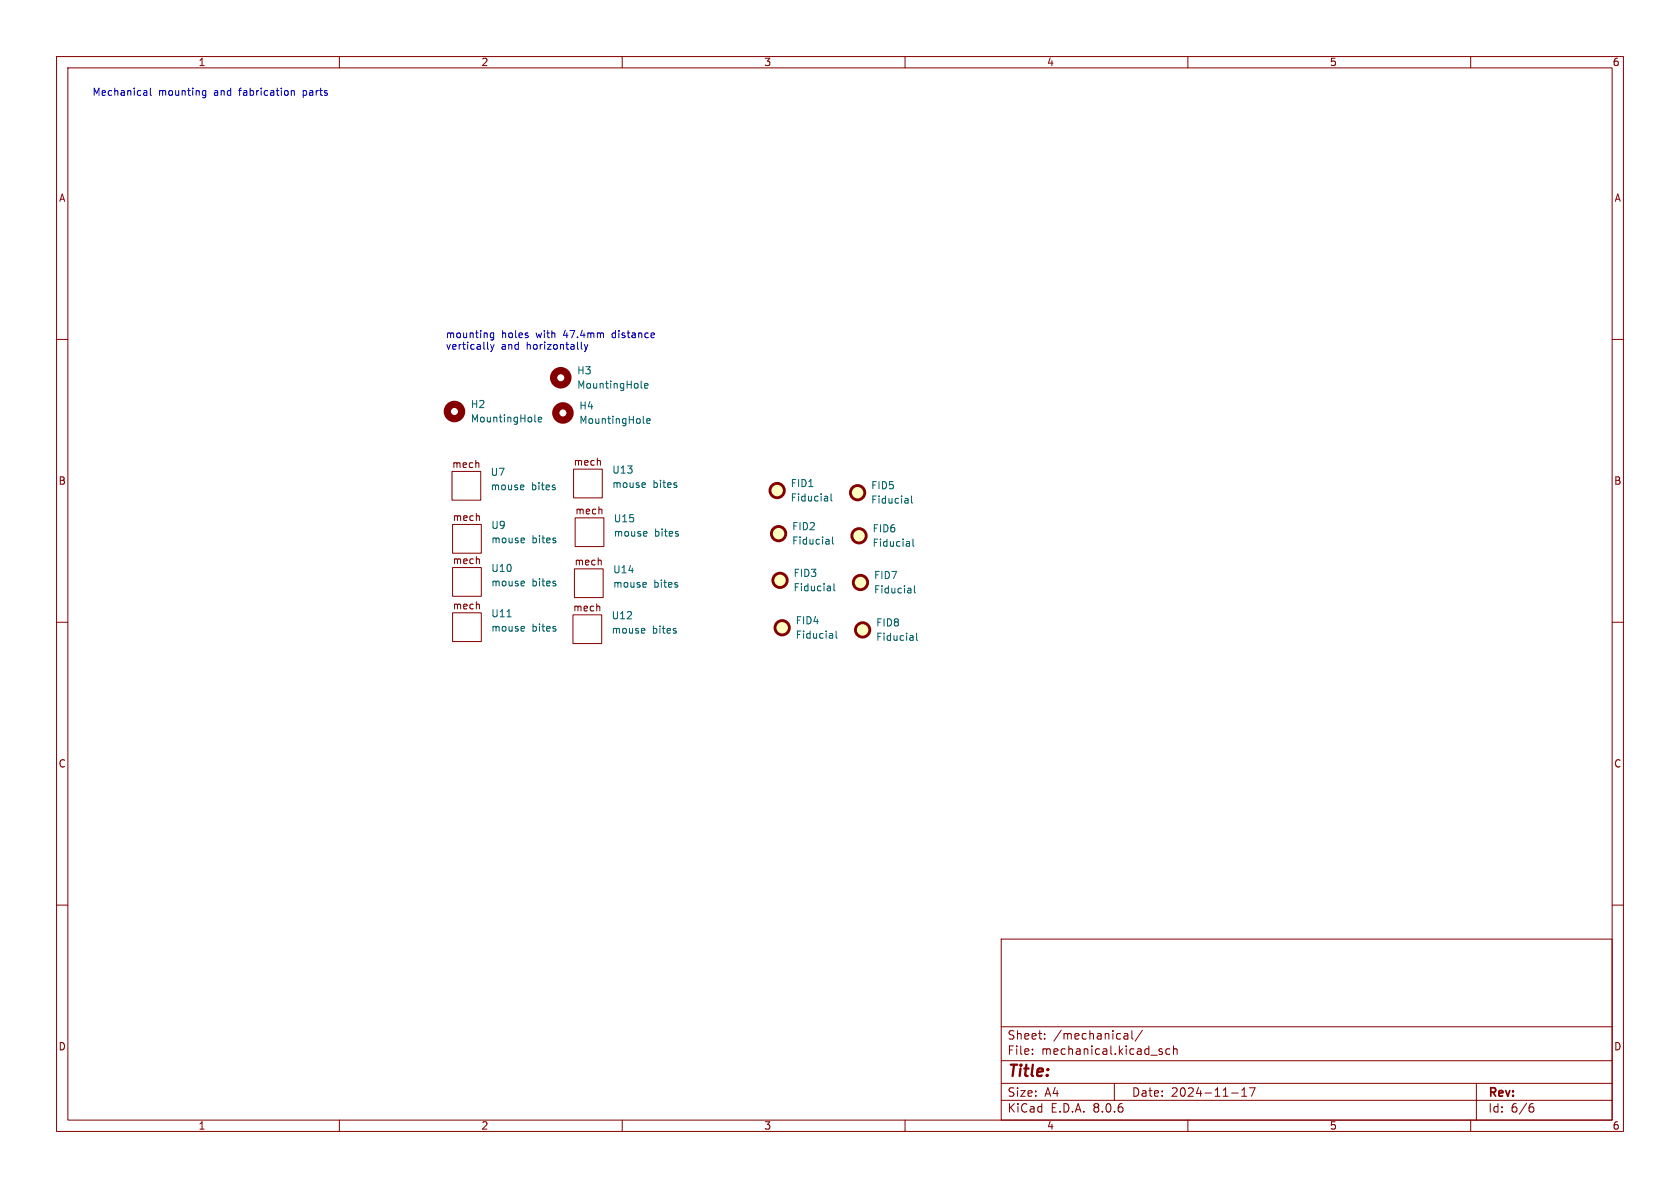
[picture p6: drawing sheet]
<svg xmlns="http://www.w3.org/2000/svg" width="297mm" height="210mm" viewBox="0 0 297 210" stroke-linecap="round" stroke-linejoin="round" font-family="sans-serif">
<g fill="none" stroke="#840000" stroke-width=".18">
<path d="M10 10h277v190h-277zM12 12h273v186h-273zM60 10v2M110 10v2M160 10v2M210 10v2M260 10v2M10 60h2M285 60h2M79.9 83.3h5.1v5.1h-5.1zM80 92.7h5.1v5.1h-5.1zM101.4 82.9h5.1v5.1h-5.1z"/>
<path d="M101.7 91.5h5.1v5.1h-5.1zM10 110h2M80 108.3h5.1v5.1h-5.1zM80 100.3h5.1v5.1h-5.1zM101.3 108.7h5.1v5.1h-5.1zM101.5 100.6h5.1v5h-5.1zM285 110h2M10 160h2M285 160h2M177 166h108v32h-108zM60 198v2M110 198v2"/>
<path d="M160 198v2M177 194.5h108M177 191.5h108M177 187.5h108M177 181.5h108M182.5 186.3v.1M182.5 185.5v.1M184.7 183.6v.1M184.7 182.8v.1M197 191.5v3M198.7 183.5l.2 .2 .5-.1M198.7 182.8h.6l.1 .9"/>
<path d="M199.4 183.1h-.5l-.2 .2M200.1 182.2v1.3l.2 .2M202 182.1l-1.3 2M205.1 185.9l.4 .1v.2l-.2 .2h-.3M205.1 185.4l.4 .1M206.8 185.5l-.4-.1-.3 .3v.4l.1 .2h.6M207.5 185.5l.2-.1 .3 .1 .1 .9M207.5 184.9v1.5M210 198v2M217.7 193.2h1.2M219.5 193.8h.9M219.5 192.7l.5-.4v1.5"/>
<path d="M220.9 192.3h1l-.7 1.5M260 198v2M261 191.5v6.5M270.6 195.7h.3l.3 .3-.1 .5-.5 .1M271 195.1l-.4 .1"/>
</g>
<g fill="#ffffc2" stroke="#ffffc2" stroke-width=".18">
<circle cx="137.9" cy="102.6" r="1.27"/>
<circle cx="152.5" cy="111.4" r="1.27"/>
<circle cx="152.1" cy="103" r="1.27"/>
<circle cx="137.6" cy="94.3" r="1.27"/>
<circle cx="138.3" cy="111" r="1.27"/>
<circle cx="151.6" cy="87.1" r="1.27"/>
<circle cx="151.9" cy="94.7" r="1.27"/>
<circle cx="137.4" cy="86.7" r="1.27"/>
</g>
<g fill="none" stroke="#840000" stroke-width=".51">
<circle cx="137.4" cy="86.7" r="1.27"/>
<circle cx="137.6" cy="94.3" r="1.27"/>
<circle cx="151.6" cy="87.1" r="1.27"/>
<circle cx="151.9" cy="94.7" r="1.27"/>
<circle cx="137.9" cy="102.6" r="1.27"/>
<circle cx="138.3" cy="111" r="1.27"/>
<circle cx="152.1" cy="103" r="1.27"/>
<circle cx="152.5" cy="111.4" r="1.27"/>
</g>
<g fill="none" stroke="#006464" stroke-width=".18">
<path d="M94.6 74.4l.1 .2M95.2 74.2l.6-.1-.1-.3-.4-.1-.1 .2v.6h.5M113.4 68.4l.1 .2M113.7 74.7l.2 .1M114 68.2l.6-.1-.1-.3h-.4l-.1 .2v.6h.5M114.3 74.4l.6-.1v-.2l-.4-.1-.2 .2 .1 .6h.5M92.4 85.7l.2 .3-.6 .2M92.5 95.1l.2 .3-.6 .1M92.6 86.5l-.2 .1M92.7 95.9l-.2 .1M113.9 85.3l.2 .3-.6 .2M114 86.1l-.1 .1"/>
<path d="M114.2 93.9l.2 .3-.6 .2M114.3 94.7l-.1 .1M146.3 87.8v.8M146.3 88.5l-.1 .1M146.3 88l-.1 .1M146.5 95.4l.1 .8M146.6 96.1l-.1 .1M146.6 95.6l-.1 .1M146.9 87.3v1.1l.2 .2M147.2 94.9v1.1l.2 .2M160.5 88.2v.7M160.5 88.9h-.1"/>
<path d="M160.5 88.4l-.1 .1M160.7 95.8l.1 .8M160.8 96.5l-.1 .1M160.8 96l-.1 .1M161.1 87.7v1.1l.2 .1M161.4 95.3v1.1l.2 .2M89.6 109h.8M92.5 110.7l.2 .3-.6 .2M92.5 102.7l.2 .3-.6 .2M92.7 111.5l-.2 .1M92.7 103.5l-.2 .1M113.8 111.1l.2 .3-.6 .1"/>
<path d="M113.9 111.9h-.1M114.1 103l.2 .3-.6 .1M114.2 103.7l-.1 .1M146.8 103.7v.7M146.8 104.4h-.1M146.8 103.9l-.1 .1M147.1 112l.1 .8M147.2 112.8h-.1M147.2 112.3h-.1M147.4 103.2v1.1l.2 .1M147.8 111.6v1l.2 .2M161 104v.8"/>
<path d="M161 104.8h-.1M161 104.3h-.1M161.4 112.4v.8M161.4 113.1l-.1 .1M161.4 112.7h-.1M161.7 103.6v1l.1 .2M162 111.9v1.1l.2 .2"/>
</g>
<g fill="none" stroke="#840000" stroke-width="1.3">
<circle cx="80.3" cy="72.7" r="1.27"/>
<circle cx="99.1" cy="66.8" r="1.27"/>
<circle cx="99.5" cy="73" r="1.27"/>
</g>
<g fill="none" stroke="#0000c2" stroke-width=".18">
<path d="M25.5 16h.3l.2 .2v.7M26 16.8l-.5 .1M26 16.3l-.5 .1M26.6 15.6v1.1l.2 .2M35.8 16.6l.2 .3 .4-.1M36.4 16.1l-.4-.1-.2 .3M36.4 16v1l-.3 .3-.3-.1M51.5 16.1l.2-.1 .3 .1v.8M51.5 16v.9M87.3 58.8v1.1l-.3 .2h-.3M87.3 58.9l-.4-.1-.2 .3 .1 .5h.5M86.2 61.6l.2 .1"/>
<path d="M86.7 60.9l.3 .8M87 61.7l-.3 .5M87.3 60.9l-.3 .8M102.8 60.5v1.1l.1 .1M103.3 60.9l.3 .8M103.6 61.7l-.3 .5M103.9 60.9l-.3 .8"/>
</g>
<text font-size="2.8" fill="#840000" x="178" y="190.9">Title:</text>
<g font-size="2.1" fill="#840000">
<text x="178" y="184">Sheet:</text>
<text x="186.2" y="184">/mechanical/</text>
<text x="178" y="186.7">File:</text>
<text x="184.1" y="186.7">mechanical.kicad_sch</text>
<text x="178" y="196.9">KiCad</text>
<text x="178" y="194.1">Size:</text>
<text x="184.7" y="194.1">A4</text>
<text x="185.7" y="196.9">E.D.A.</text>
<text x="193.3" y="196.9">8.0.6</text>
<text x="200" y="194.1">Date:</text>
<text x="207" y="194.1">2024-11-17</text>
<text x="263" y="194.3">Rev:</text>
<text x="263" y="196.9">Id:</text>
<text x="267.1" y="196.9">6/6</text>
</g>
<g font-size="1.8" fill="#840000">
<text x="35" y="11.9">1</text>
<text x="85" y="11.9">2</text>
<text x="135" y="11.9">3</text>
<text x="185" y="11.9">4</text>
<text x="235" y="11.9">5</text>
<text x="285" y="11.9">6</text>
<text x="10.3" y="35.9">A</text>
<text x="285.3" y="35.9">A</text>
<text x="79.8" y="82.9">mech</text>
<text x="101.3" y="82.5">mech</text>
<text x="10.3" y="85.9">B</text>
<text x="285.3" y="85.9">B</text>
<text x="79.9" y="92.3">mech</text>
<text x="101.6" y="91.1">mech</text>
<text x="79.9" y="99.9">mech</text>
<text x="101.5" y="100.2">mech</text>
<text x="79.9" y="107.9">mech</text>
<text x="101.2" y="108.3">mech</text>
<text x="10.3" y="135.9">C</text>
<text x="285.3" y="135.9">C</text>
<text x="10.3" y="185.9">D</text>
<text x="285.3" y="185.9">D</text>
<text x="35" y="199.9">1</text>
<text x="85" y="199.9">2</text>
<text x="135" y="199.9">3</text>
<text x="185" y="199.9">4</text>
<text x="235" y="199.9">5</text>
<text x="285" y="199.9">6</text>
</g>
<g font-size="1.8" fill="#0000c2">
<text x="16.3" y="17">Mechanical</text>
<text x="28" y="17">mounting</text>
<text x="37.9" y="17">and</text>
<text x="42.6" y="17">fabrication</text>
<text x="54" y="17">parts</text>
<text x="78.7" y="59.9">mounting</text>
<text x="88.7" y="59.9">holes</text>
<text x="94.9" y="59.9">with</text>
<text x="99.9" y="59.9">47.4mm</text>
<text x="108.7" y="59.9">distance</text>
<text x="78.7" y="61.9">vertically</text>
<text x="88.6" y="61.9">and</text>
<text x="93.2" y="61.9">horizontally</text>
</g>
<g font-size="1.8" fill="#006464">
<text x="101.9" y="66.4">H3</text>
<text x="101.9" y="68.9">MountingHole</text>
<text x="83.1" y="72.3">H2</text>
<text x="83.1" y="74.9">MountingHole</text>
<text x="102.3" y="72.6">H4</text>
<text x="102.3" y="75.1">MountingHole</text>
<text x="108.1" y="83.9">U13</text>
<text x="86.6" y="84.3">U7</text>
<text x="86.6" y="86.9">mouse</text>
<text x="93.9" y="86.9">bites</text>
<text x="108.1" y="86.5">mouse</text>
<text x="115.4" y="86.5">bites</text>
<text x="139.7" y="86.3">FID1</text>
<text x="139.7" y="88.8">Fiducial</text>
<text x="153.9" y="86.7">FID5</text>
<text x="153.9" y="89.2">Fiducial</text>
<text x="86.8" y="93.7">U9</text>
<text x="108.4" y="92.5">U15</text>
<text x="108.4" y="95.1">mouse</text>
<text x="115.7" y="95.1">bites</text>
<text x="139.9" y="93.9">FID2</text>
<text x="154.2" y="94.3">FID6</text>
<text x="86.8" y="101.3">U10</text>
<text x="86.8" y="96.2">mouse</text>
<text x="94" y="96.2">bites</text>
<text x="108.3" y="101.5">U14</text>
<text x="139.9" y="96.5">Fiducial</text>
<text x="154.2" y="96.9">Fiducial</text>
<text x="86.8" y="103.9">mouse</text>
<text x="94" y="103.9">bites</text>
<text x="108.3" y="104.1">mouse</text>
<text x="115.6" y="104.1">bites</text>
<text x="140.2" y="102.2">FID3</text>
<text x="140.2" y="104.7">Fiducial</text>
<text x="154.4" y="102.6">FID7</text>
<text x="154.4" y="105.1">Fiducial</text>
<text x="86.8" y="109.3">U11</text>
<text x="86.8" y="111.9">mouse</text>
<text x="94" y="111.9">bites</text>
<text x="108" y="109.7">U12</text>
<text x="108" y="112.2">mouse</text>
<text x="115.3" y="112.2">bites</text>
<text x="140.6" y="110.6">FID4</text>
<text x="140.6" y="113.1">Fiducial</text>
<text x="154.8" y="110.9">FID8</text>
<text x="154.8" y="113.5">Fiducial</text>
</g>
</svg>
